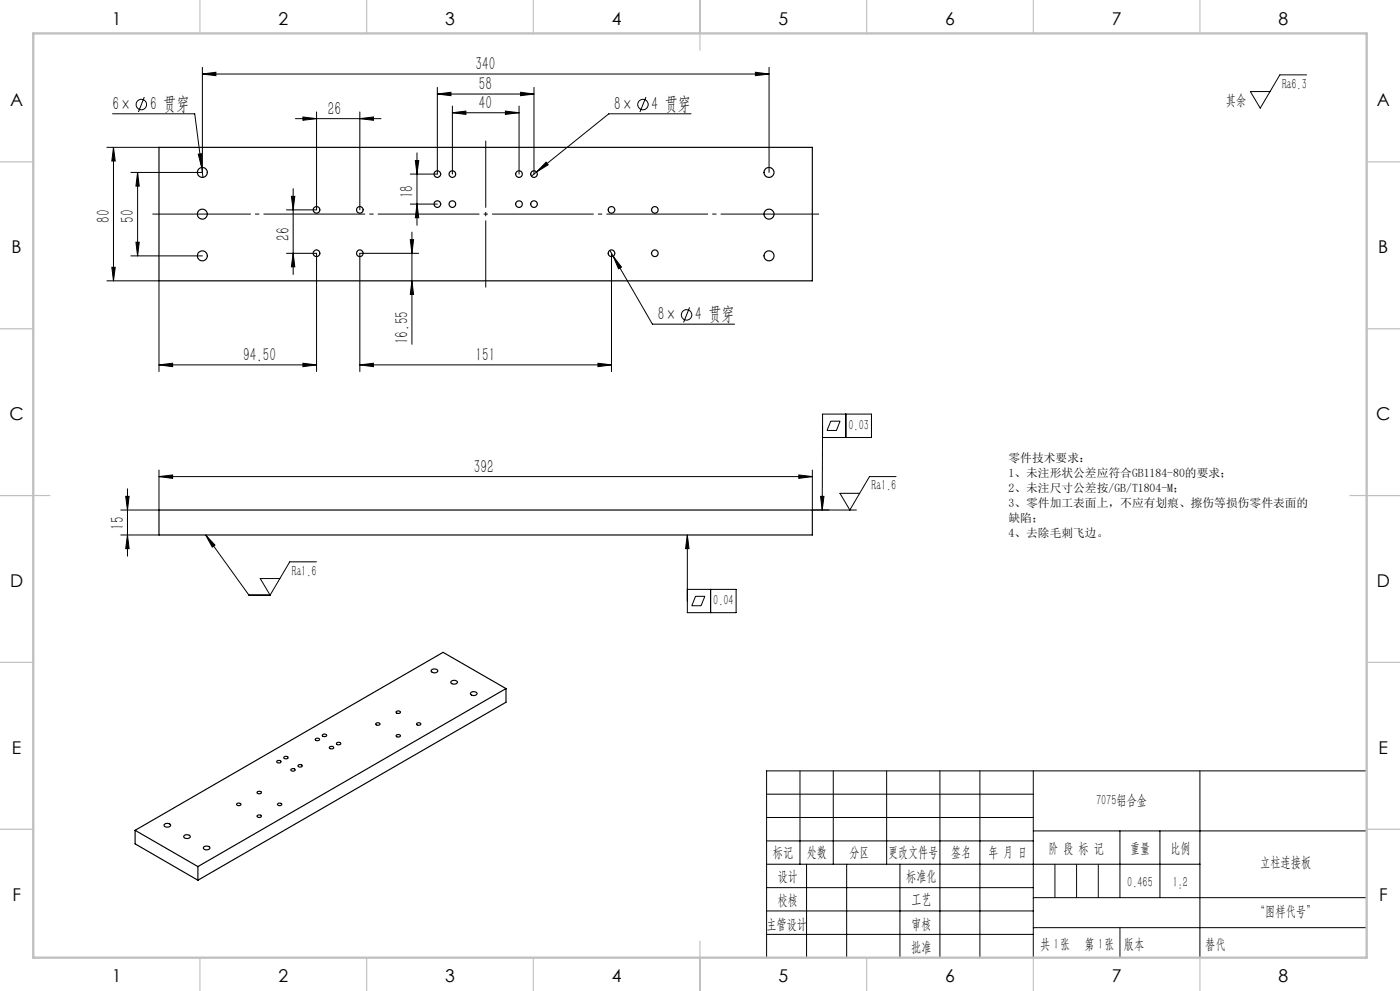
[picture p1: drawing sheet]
<svg xmlns="http://www.w3.org/2000/svg" width="420mm" height="297mm" viewBox="0 0 420 297" stroke-linecap="round" stroke-linejoin="round" font-family="sans-serif">
<g fill="none" stroke="#000" stroke-width=".35">
<path d="M47.7 44.2h196v40h-196zM47.7 152.9h196v7.4h-196zM112.9 216.7h.9a.54 .54 0 0 1-.2 .7 .54 .54 0 0 1-.7-.2l-.2-.2zM118.9 213.3a.68 .68 0 0 1 .7-.3 .68 .68 0 0 1 .5 .6 .69 .69 0 0 1-.7 .3 .69 .69 0 0 1-.5-.6zM125.1 216.7l.5-.1 .6 .2a.62 .62 0 0 1-.6 .6 .62 .62 0 0 1-.6-.6zM129.5 200.8a1.23 1.23 0 0 1 1.8 .3 1.08 1.08 0 0 1-1 .6 1.08 1.08 0 0 1-.9-.8zM135.4 204.2a1.17 1.17 0 0 1 1.8 .3 1.11 1.11 0 0 1-1 .5 1.11 1.11 0 0 1-.9-.6zM141.3 207.6a1.23 1.23 0 0 1 1.8 .3 1.08 1.08 0 0 1-1 .6 1.08 1.08 0 0 1-1-.8zM151.8 206.4l-92.4 53.3M151.8 206.4l-18.9-10.9-92.4 53.3M151.8 206.4v4.1l-92.4 53.3M77.3 237.2h.7l.4 .2a.62 .62 0 0 1-.6 .5 .62 .62 0 0 1-.6-.5z"/>
<path d="M83 228.1a.68 .68 0 0 1 .8-.2 .68 .68 0 0 1 .5 .5 .68 .68 0 0 1-.7 .3 .68 .68 0 0 1-.6-.6zM85.2 226.9a.68 .68 0 0 1 .7-.3 .68 .68 0 0 1 .5 .6 .71 .71 0 0 1-.7 .2 .71 .71 0 0 1-.5-.5zM87.3 230.6a.68 .68 0 0 1 .7-.3 .68 .68 0 0 1 .5 .6 .69 .69 0 0 1-.7 .2 .69 .69 0 0 1-.5-.5zM89.4 229.4a.69 .69 0 0 1 .7-.3 .69 .69 0 0 1 .6 .6 .68 .68 0 0 1-.7 .2 .68 .68 0 0 1-.6-.5zM94.6 221.5a.66 .66 0 0 1 .7-.3 .66 .66 0 0 1 .5 .6 .66 .66 0 0 1-.7 .2 .66 .66 0 0 1-.5-.5zM96.7 220.2a.69 .69 0 0 1 .8-.2 .69 .69 0 0 1 .5 .6 .7 .7 0 0 1-.8 .2 .7 .7 0 0 1-.5-.6zM98.8 223.9a.68 .68 0 0 1 .8-.3 .68 .68 0 0 1 .5 .6 .68 .68 0 0 1-.7 .3 .68 .68 0 0 1-.6-.6zM101 222.7a.68 .68 0 0 1 .7-.3 .68 .68 0 0 1 .5 .6 .68 .68 0 0 1-.7 .3 .68 .68 0 0 1-.5-.6zM118.9 220.4a.68 .68 0 0 1 .7-.3 .68 .68 0 0 1 .5 .6 .69 .69 0 0 1-.7 .2 .69 .69 0 0 1-.5-.5zM40.5 248.8l18.9 10.9M40.5 248.8v4.1l18.9 10.9M49.2 247.1a1.19 1.19 0 0 1 2 .3 1.05 1.05 0 0 1-1.1 .5 1.05 1.05 0 0 1-.9-.8z"/>
<path d="M55.3 250.4a1.12 1.12 0 0 1 1.8 .5 1.19 1.19 0 0 1-2-.2zM59.4 259.7v4.1M61.2 253.7a1.12 1.12 0 0 1 1.8 .5 1.19 1.19 0 0 1-2-.1zM71 240.9a.68 .68 0 0 1 .7-.3 .68 .68 0 0 1 .5 .6 .68 .68 0 0 1-.7 .3 .68 .68 0 0 1-.5-.6zM77.3 244.3h.7l.4 .2a.62 .62 0 0 1-.6 .5 .62 .62 0 0 1-.6-.5zM83.3 240.9a.66 .66 0 0 1 .7-.3 .66 .66 0 0 1 .5 .6 .66 .66 0 0 1-.7 .3 .66 .66 0 0 1-.5-.6z"/>
<circle cx="60.7" cy="51.7" r="1.49"/>
<circle cx="131.2" cy="52.2" r="1.01"/>
<circle cx="135.7" cy="52.2" r=".99"/>
<circle cx="155.7" cy="52.2" r="1.01"/>
<circle cx="160.2" cy="52.2" r=".99"/>
<circle cx="230.7" cy="51.7" r="1.5"/>
<circle cx="60.7" cy="64.2" r="1.5"/>
<circle cx="60.7" cy="76.7" r="1.49"/>
<circle cx="95" cy="75.9" r="1"/>
<circle cx="95" cy="62.9" r=".99"/>
<circle cx="107.9" cy="75.9" r="1"/>
<circle cx="107.9" cy="62.9" r=".99"/>
<circle cx="131.2" cy="61.2" r="1.01"/>
<circle cx="135.7" cy="61.2" r=".99"/>
<circle cx="155.7" cy="61.2" r="1.01"/>
<circle cx="160.2" cy="61.2" r=".99"/>
<circle cx="183.5" cy="62.9" r=".99"/>
<circle cx="183.5" cy="75.9" r=".99"/>
<circle cx="196.4" cy="62.9" r="1.01"/>
<circle cx="196.4" cy="75.9" r="1.01"/>
<circle cx="230.7" cy="64.2" r="1.5"/>
<circle cx="230.7" cy="76.7" r="1.51"/>
</g>
<g fill="none" stroke="#000" stroke-width=".3">
<path d="M33.8 34.1h24.6l2.1 16.1M43.3 29.1l-1.8 4.5M60.7 22.2l4.1-.5v1zM60.7 20.2v31.5h-21.4M60.7 22.2h170M88.6 35.6h25.7M90.9 35.1l4.1 .5-4.1 .5zM95 33.5v29.4h-9.1M108 35.6l4-.5v1zM108 33.5v29.4M131.2 28.2l4.1-.5v1zM131.2 26.2v26h-8.1"/>
<path d="M131.2 28.2h29M135.7 33.8l4.1-.5v1zM135.7 31.8v20.4M135.7 33.8h20M151.6 33.3l4.1 .5-4.1 .5zM155.7 31.8v20.4M156.1 27.7l4.1 .5-4.1 .5zM160.2 26.2v26M193.8 29.1l-1.8 4.5M207.3 34.1h-24.7l-21.6 17.4M226.6 21.7l4.1 .5-4.1 .5zM230.7 20.2v31.5"/>
<path d="M392 22.4h-8l-5.9 10-3-5h5.9M32.1 44.2h15.6M34 44.2v40M34 44.2l.6 4.1h-1.1zM41.3 51.7l.5 4.1h-1zM41.3 51.7v25M59.5 46.2l1-.1v4.1zM60.5 50.2l.4 3M87.4 58.8h1l-.5 4.1zM87.9 56.5v25.8M124.6 48.1h1l-.5 4.1zM125.1 45.8v21.7"/>
<path d="M161 51.5l-1.6 1.3M163.8 48.6l.7 .8-3.5 2.1zM39.3 76.7h21.4M40.8 72.6h1l-.5 4.1zM85.9 75.9h9.1v35.5M87.9 75.9l.5 4.1h-1zM123.1 61.2h8.1M123.1 71.8h1l-.5 4.1zM123.6 69.6v33.6M125.1 61.2l.5 4.1h-1zM125.6 75.9h-17.7v35.5M183 75l.9 1.8"/>
<path d="M183.4 75.9v35.5M183.9 76.8l2.5 3.2-.8 .6zM183.9 76.8l11.8 20.4h24.7M32.1 84.2h15.6v27.2M33.5 80.1h1.1l-.6 4.1zM123.6 84.2l.5 4.1h-1zM206.9 92.1l-1.8 4.5M47.7 109.4l4.1-.5v1zM47.7 109.4h47.3M90.9 108.9l4.1 .5-4.1 .5zM107.9 109.4l4.1-.5v1zM107.9 109.4h75.5"/>
<path d="M179.4 108.9l4 .5-4 .5zM246.8 124.1h14.6v7h-14.6zM246.8 127.6l-.1 25.3M249.2 126.2h2.8l-1.1 2.8h-2.8zM253.8 124.1v7M37.7 148.8h1l-.5 4.1zM38.2 146.5v20.2M47.7 142.8l4.1-.5v1.1zM47.7 140.9v12h-11.5M47.7 142.8h196M239.6 142.3l4.1 .5-4.1 .6zM243.7 140.9v12h13.2"/>
<path d="M246.2 148.8h1l-.5 4.1zM268.8 142.8h-8l-5.8 10.1-3-5.1h5.9M36.2 160.3h11.5M38.2 160.3l.5 4.1h-1zM61.7 160.3l13 18.1h6.3M61.7 160.3l2.8 3.1-.8 .6zM84 173.4h-5.9l2.9 5M94.9 168.4h-8l-5.9 10M206.2 160.3v23.3h14.6v-7h-14.6M206.2 160.3l.5 4.1h-1zM208.7 178.7h2.8l-1.2 2.8h-2.8zM213.2 176.6v7"/>
<path d="M230 238h80M240 231v28M250 231v28M266 231v28M282 231v56M294 231v56M310 231v56M360 231v56M410 231h-180v56M230 245h80M230 252h80M230 259h130"/>
<path d="M242 259v28M254 259v28M270 259v28M310 249h100M336 249v20M348 249v20M230 266h80M230 273h80M310 269h100M310 278h100M230 280h80"/>
<circle cx="42.4" cy="31.3" r="1.56"/>
<circle cx="192.9" cy="31.3" r="1.56"/>
<circle cx="206" cy="94.4" r="1.57"/>
</g>
<path d="M45.7 64.2h200" fill="none" stroke="#000" stroke-width=".3" stroke-dasharray="30.5 1.3 1.3 1.3" stroke-dashoffset="1" stroke-linecap="butt"/>
<path d="M145.7 86.2v-44" fill="none" stroke="#000" stroke-width=".3" stroke-dasharray="30.5 1.3 1.3 1.3" stroke-dashoffset="10.4" stroke-linecap="butt"/>
<path d="M316.5 259v10M323 259v10M329.5 259v10M336 278v9" fill="none" stroke="#0a0605" stroke-width=".3"/>
<g fill="none" stroke="#c0c0c0" stroke-width=".35">
<path d="M60 0v10M110 0v10M160 0v10M210 0v15M260 0v10M310 0v10M360 0v10M0 48.5h10M410 48.5h10M0 98.5h10M410 98.5h10M0 148.5h15"/>
<path d="M405 148.5h15M0 198.5h10M410 198.5h10M0 248.5h10M410 248.5h10M60 287v10M110 287v10M160 287v10M210 282v15M260 287v10M310 287v10M360 287v10"/>
</g>
<path d="M10 10h400v277h-400z" fill="none" stroke="#c0c0c0" stroke-width=".7"/>
<g fill="#000">
<path d="M90.9 35.1l4.1 .5-4.1 .5zM108 35.6l4-.5v1zM60.7 22.2l4.1-.5v1zM226.6 21.7l4.1 .5-4.1 .5z"/>
<path d="M135.7 33.8l4.1-.5v1zM151.6 33.3l4.1 .5-4.1 .5z"/>
<path d="M41.3 51.7l.5 4.1h-1zM40.8 72.6h1l-.5 4.1z"/>
<path d="M59.5 46.2l1 4v-4.1zM183.9 76.8l1.7 3.8 .8-.6zM163.8 48.6l-2.8 2.9 3.5-2.1z"/>
<path d="M124.6 48.1h1l-.5 4.1zM125.1 61.2l.5 4.1h-1zM123.1 71.8h1l-.5 4.1zM123.6 84.2l.5 4.1h-1z"/>
<path d="M87.4 58.8h1l-.5 4.1zM87.9 75.9l.5 4.1h-1z"/>
<path d="M33.5 80.1h1.1l-.6 4.1zM34 44.2l.6 4.1h-1.1z"/>
<path d="M47.7 109.4l4.1-.5v1zM90.9 108.9l4.1 .5-4.1 .5zM131.2 28.2l4.1-.5v1zM156.1 27.7l4.1 .5-4.1 .5zM107.9 109.4l4.1-.5v1zM179.4 108.9l4 .5-4 .5z"/>
<path d="M47.7 142.8l4.1-.5v1.1zM239.6 142.3l4.1 .5-4.1 .6z"/>
<path d="M246.2 148.8h1l-.5 4.1zM206.2 160.3l.5 4.1h-1zM61.7 160.3l2.8 3.1-.8 .6z"/>
<path d="M38.2 160.3l.5 4.1h-1zM37.7 148.8h1l-.5 4.1z"/>
</g>
<g font-size="5.6">
<text x="142.7" y="21">340</text>
<text x="143.7" y="27">58</text>
<text x="33.8" y="33">6×</text>
<text x="45" y="33">6 贯穿</text>
<text x="98.4" y="34.4">26</text>
<text x="143.7" y="32.7">40</text>
<text x="184.2" y="33">8×</text>
<text x="195.5" y="33">4 贯穿</text>
<text x="124" y="59.5" transform="rotate(-90 124 59.5)">18</text>
<text x="32.9" y="66.8" transform="rotate(-90 32.9 66.8)">80</text>
<text x="40.2" y="66.8" transform="rotate(-90 40.2 66.8)">50</text>
<text x="86.8" y="72.1" transform="rotate(-90 86.8 72.1)">26</text>
<text x="197.3" y="96">8×</text>
<text x="208.6" y="96">4 贯穿</text>
<text x="122.5" y="103.2" transform="rotate(-90 122.5 103.2)">16.55</text>
<text x="72.9" y="108.2">94.50</text>
<text x="142.7" y="108.2">151</text>
<text x="142.2" y="141.7">392</text>
<text x="37.1" y="158.7" transform="rotate(-90 37.1 158.7)">15</text>
</g>
<g font-size="5.3">
<text x="33.5" y="7.4">1</text>
<text x="83.5" y="7.4">2</text>
<text x="133.5" y="7.4">3</text>
<text x="183.5" y="7.4">4</text>
<text x="233.5" y="7.4">5</text>
<text x="283.5" y="7.4">6</text>
<text x="333.5" y="7.4">7</text>
<text x="383.5" y="7.4">8</text>
<text x="3" y="31.6">A</text>
<text x="413" y="31.6">A</text>
<text x="3.5" y="75.9">B</text>
<text x="413.5" y="75.9">B</text>
<text x="2.8" y="125.9">C</text>
<text x="412.8" y="125.9">C</text>
<text x="3" y="175.9">D</text>
<text x="413" y="175.9">D</text>
<text x="3.6" y="225.9">E</text>
<text x="413.6" y="225.9">E</text>
<text x="3.7" y="270.1">F</text>
<text x="413.7" y="270.1">F</text>
<text x="33.5" y="294.4">1</text>
<text x="83.5" y="294.4">2</text>
<text x="133.5" y="294.4">3</text>
<text x="183.5" y="294.4">4</text>
<text x="233.5" y="294.4">5</text>
<text x="283.5" y="294.4">6</text>
<text x="333.5" y="294.4">7</text>
<text x="383.5" y="294.4">8</text>
</g>
<g font-size="4.4">
<text x="384.6" y="26.5">Ra6.3</text>
<text x="367.8" y="31.5">其余</text>
<text x="254.5" y="128.9">0.03</text>
<text x="261.5" y="147">Ra1.6</text>
<text x="87.6" y="172.5">Ra1.6</text>
<text x="214" y="181.4">0.04</text>
<text x="328.8" y="241.2">7075铝合金</text>
<text x="231.9" y="256.9">标记</text>
<text x="242.1" y="256.9">处数</text>
<text x="254.9" y="256.9">分区</text>
<text x="266.5" y="256.9">更改文件号</text>
<text x="285.4" y="256.9">签名</text>
<text x="296.5" y="256.9">年 月 日</text>
<text x="314.5" y="255.6">阶 段 标 记</text>
<text x="339" y="255.6">重量</text>
<text x="351.1" y="255.6">比例</text>
<text x="233.3" y="263.9">设计</text>
<text x="271.9" y="263.9">标准化</text>
<text x="378.1" y="259.8">立柱连接板</text>
<text x="338.2" y="265.7">0.465</text>
<text x="351.8" y="265.7">1:2</text>
<text x="233.3" y="271.1">校核</text>
<text x="273.4" y="271">工艺</text>
<text x="376.5" y="274.6">“图样代号”</text>
<text x="229.9" y="278.3">主管设计</text>
<text x="273.4" y="278.3">审核</text>
<text x="273.4" y="285.2">批准</text>
<text x="312" y="284.4">共 张</text>
<text x="316.1" y="284.4">1</text>
<text x="325.3" y="284.4">第 张</text>
<text x="329.5" y="284.4">1</text>
<text x="337.1" y="284.4">版本</text>
</g>
<text font-size="4.4" fill="#0a0605" x="361.6" y="284.4">替代</text>
<g font-size="3.5">
<text x="302.6" y="138.4">零件技术要求：</text>
<text x="302.6" y="142.9">1、未注形状公差应符合GB1184-80的要求；</text>
<text x="302.6" y="147.4">2、未注尺寸公差按/GB/T1804-M；</text>
<text x="302.6" y="151.9">3、零件加工表面上，不应有划痕、擦伤等损伤零件表面的</text>
<text x="302.6" y="156.5">缺陷；</text>
<text x="302.6" y="161">4、去除毛刺飞边。</text>
</g>
</svg>
